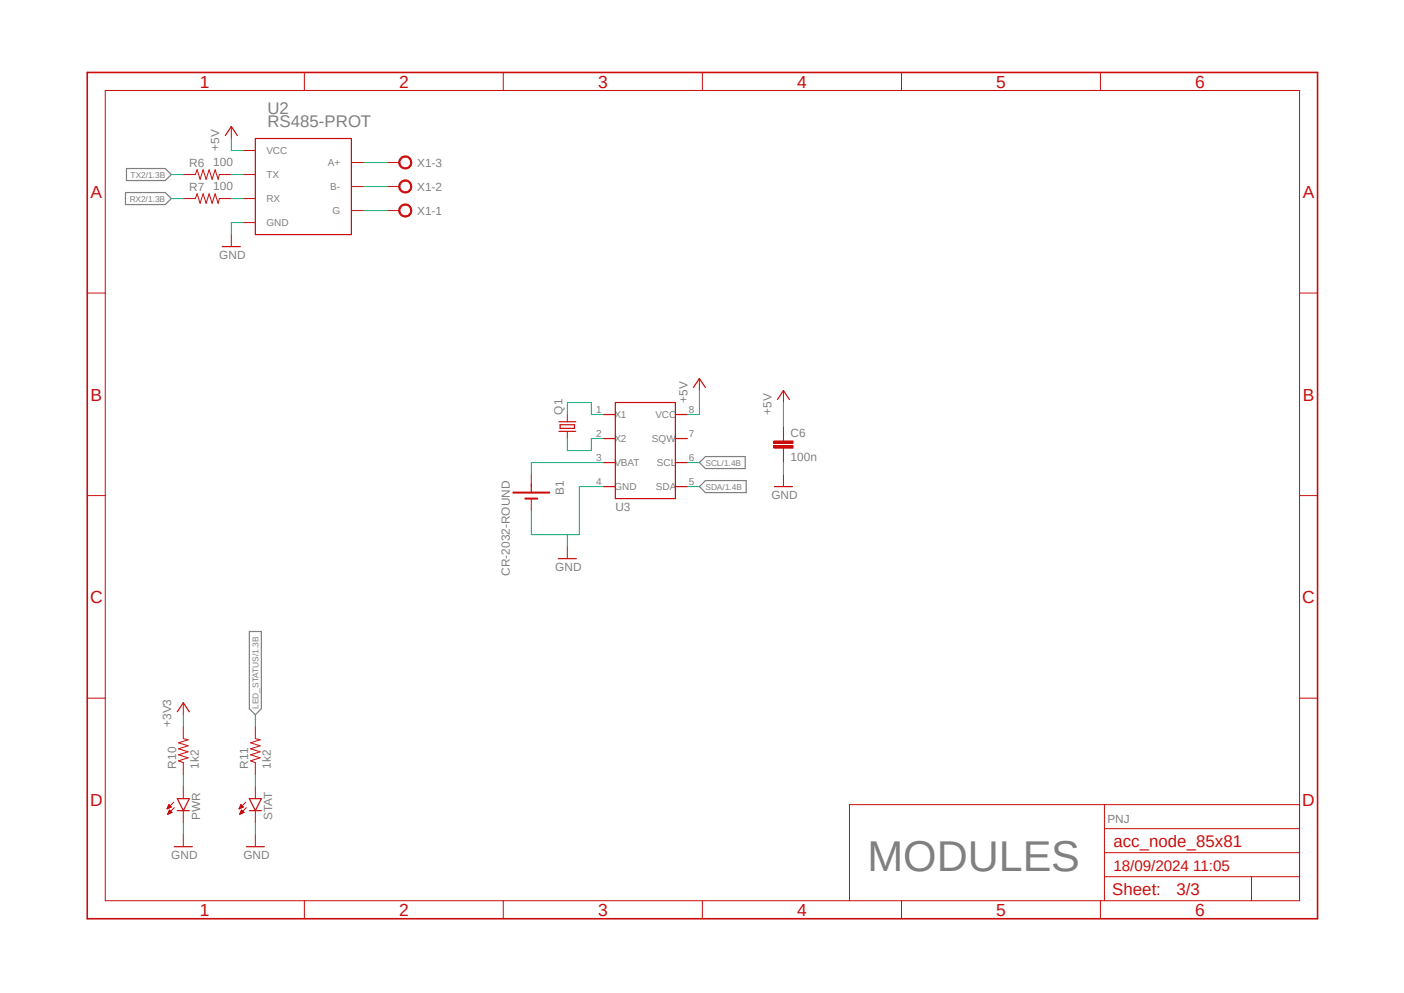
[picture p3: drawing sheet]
<svg xmlns="http://www.w3.org/2000/svg" width="297mm" height="210mm" viewBox="0 0 297 210" stroke-linecap="round" stroke-linejoin="round" font-family="sans-serif">
<path d="M17.9 15l261.2 179.9M279.1 15l-261.2 179.9" fill="none" stroke="#fff" stroke-width=".21"/>
<path d="M26.8 35.6h8.2l1.2 1.3-1.2 1.3h-8.2zM26.5 40.7h8.5l1.2 1.3-1.2 1.3h-8.5zM149.2 96.6h8.4v2.5h-8.4l-1.2-1.3zM148 102.9l1.2-1.3h8.7v2.6h-8.7zM52.7 133.6h2.6v16.3l-1.3 1.3-1.3-1.3z" fill="none" stroke="#808080" stroke-width=".25"/>
<g fill="none" stroke="#c90d0c" stroke-width=".21">
<path d="M22.3 19.1h252.6v171.4h-252.6zM64.4 15.3v3.8M106.5 15.3v3.8M148.6 15.3v3.8M190.7 15.3v3.8M232.8 15.3v3.8M38.8 36.9h2.5l.4-1 .6 2 .7-2 .6 2 .6-2 .7 2 .6-2 .6 2 .3-1h2.5M48.9 26.8v2.5M51.5 31.8h2.5M51.5 36.9h2.5M74.3 34.4h2.6M74.3 39.5h2.6"/>
<path d="M38.8 42h2.5l.4-1 .6 2 .7-2 .6 2 .6-2 .7 2 .6-2 .6 2 .3-1h2.5M48.9 49.6v2.6M51.5 42h2.5M51.5 47.1h2.5M74.3 44.5h2.6M18.5 62h3.8M274.9 62h3.8M18.5 104.8h3.8M274.9 104.8h3.8M18.5 147.7h3.8M274.9 147.7h3.8M233.6 170.2v20.3"/>
<path d="M233.6 175.3h41.3M274.9 170.2h-95.2v20.3M64.4 190.5v3.8M106.5 190.5v3.8M148.6 190.5v3.8M190.7 190.5v3.8M232.8 190.5v3.8M233.6 185.4h41.3M233.6 180.3h41.3M264.8 185.4v5.1"/>
</g>
<path d="M18.5 15.3h260.2v179h-260.2z" fill="none" stroke="#c90d0c" stroke-width=".34"/>
<path d="M47.7 28.7l1.2-1.9 1.3 1.9M54 29.3h20.3v20.3h-20.3zM47 52.2h3.8" fill="none" stroke="#c90d0c" stroke-width=".25"/>
<path d="M84.7 43.6a1.39 1.39 0 0 1 2.2 .2 1.39 1.39 0 0 1-.8 2.1 1.39 1.39 0 0 1-1.8-1.4h.3a1.15 1.15 0 0 1 1.5-1.1 1.15 1.15 0 0 1 .4 1.9 1.15 1.15 0 0 1-1.8-.4l-.1-.4h-.3z" fill-rule="evenodd" fill="#c90d0c"/>
<path d="M81.9 44.5h2.6M84.7 43.6a1.39 1.39 0 0 1 2.2 .2 1.39 1.39 0 0 1-.8 2.1 1.39 1.39 0 0 1-1.8-1.4h.3a1.15 1.15 0 0 1 1.5-1.1 1.15 1.15 0 0 1 .4 1.9 1.15 1.15 0 0 1-1.8-.4l-.1-.4h-.3z" fill="none" stroke="#c90d0c" stroke-width=".21"/>
<path d="M84.7 38.6a1.39 1.39 0 0 1 2.2 .1 1.39 1.39 0 0 1-.8 2.1 1.39 1.39 0 0 1-1.8-1.3h.3a1.15 1.15 0 0 1 1.5-1.2 1.15 1.15 0 0 1 .4 1.9 1.15 1.15 0 0 1-1.8-.4l-.1-.3h-.3z" fill-rule="evenodd" fill="#c90d0c"/>
<path d="M81.9 39.5h2.6M84.7 38.6a1.39 1.39 0 0 1 2.2 .1 1.39 1.39 0 0 1-.8 2.1 1.39 1.39 0 0 1-1.8-1.3h.3a1.15 1.15 0 0 1 1.5-1.2 1.15 1.15 0 0 1 .4 1.9 1.15 1.15 0 0 1-1.8-.4l-.1-.3h-.3z" fill="none" stroke="#c90d0c" stroke-width=".21"/>
<path d="M84.7 33.5a1.39 1.39 0 0 1 2.2 .1 1.39 1.39 0 0 1-.8 2.1 1.39 1.39 0 0 1-1.8-1.3h.3a1.15 1.15 0 0 1 1.5-1.2 1.15 1.15 0 0 1 .4 1.9 1.15 1.15 0 0 1-1.8-.3l-.1-.4h-.3z" fill-rule="evenodd" fill="#c90d0c"/>
<g fill="none" stroke="#c90d0c" stroke-width=".21">
<path d="M81.9 34.4h2.6M84.7 33.5a1.39 1.39 0 0 1 2.2 .1 1.39 1.39 0 0 1-.8 2.1 1.39 1.39 0 0 1-1.8-1.3h.3a1.15 1.15 0 0 1 1.5-1.2 1.15 1.15 0 0 1 .4 1.9 1.15 1.15 0 0 1-1.8-.3l-.1-.4h-.3zM120 87.7v1.5M120 91.2v1.6M148 80.1v2.5M165.7 92.8v.5M165.7 94.8v.5M38.8 148.6v2.6M38.8 153.7v2.5l1 .3-2 .6 2 .6-2 .7 2 .6-2 .6 2 .7-2 .6 1 .4v2.5M54 153.7v2.5l1 .3-2 .6 2 .6-2 .7 2 .6-2 .6 2 .7-2 .6 1 .4v2.5M35.3 171h.1M35.4 170.9h.2"/>
<path d="M35.4 170.9h.5M35.5 170.8h.6M35.5 172.2h.1M35.5 170.7h.7M35.5 172.1h.3M35.6 170.6h.5M35.6 172h.4M35.6 170.5h.4M35.6 171.9h.6M35.6 170.4h.3M35.6 171.8h.8M35.7 170.3h.2"/>
<path d="M35.7 170.2h.1M35.7 171.7h.6M35.7 170.2l.5 .5-.9 .4zM35.7 171.7h.5M35.7 171.6h.4M35.8 171.5h.2M35.8 171.4h.1M36.4 171.8l-.5-.5-.4 .9M36.4 171.8l-.9 .4M36.7 169.7l-1.4 1.4M36.9 170.8l-1.4 1.4M38.8 166.4v2.5"/>
<path d="M38.8 171.4v2.6M38.8 176.5v2.6M50.6 171h.1M50.6 170.9h.3M50.7 170.9h.4M50.7 170.8h.6M50.7 172.2h.1M50.8 170.7h.6M50.8 172.1h.2M50.8 170.6h.6M50.8 172h.4M50.8 170.5h.5"/>
<path d="M50.8 171.9h.6M50.9 170.4h.3M50.9 170.3h.2M50.9 171.8h.7M50.9 170.2h.1M50.9 171.7h.6M50.9 171.7h.5M51 171.6h.3M51 171.5h.2M51.1 171.4h.1M51.5 170.7l-.5-.5-.4 .9M51.5 170.7l-.9 .4"/>
<path d="M51.6 171.8l-.5-.5-.4 .9M51.6 171.8l-.9 .4M52 169.7l-1.4 1.4M52.1 170.8l-1.4 1.4M54 166.4v2.5M54 171.4v2.6M54 176.5v2.6"/>
</g>
<g fill="none" stroke="#c90d0c" stroke-width=".25">
<path d="M118.2 89.2h3.6M118.2 91.2h3.6M118.5 89.8h3v.8h-3zM127.6 87.7h2.6M127.6 92.8h2.6M127.6 97.8h2.6M130.2 85.1h12.7v20.4h-12.7zM142.9 87.7h2.5M142.9 92.8h2.5M142.9 97.8h2.5M146.7 82l1.3-1.9 1.2 1.9M127.6 102.9h2.6"/>
<path d="M142.9 102.9h2.5M37.5 150.5l1.3-1.9 1.2 1.9M36.9 179.1h3.8M37.5 168.9h2.5l-1.2 2.5zM37.5 171.4h2.5M52.1 179.1h3.8M52.7 171.4h2.6M52.7 168.9h2.6l-1.3 2.5z"/>
</g>
<path d="M163.7 94.3h4.1v.5h-4.1z" fill-rule="evenodd" fill="#c90d0c"/>
<path d="M163.7 94.3h4.1v.5h-4.1z" fill="none" stroke="#c90d0c" stroke-width=".21"/>
<path d="M163.7 93.3h4.1v.5h-4.1z" fill-rule="evenodd" fill="#c90d0c"/>
<path d="M163.7 93.3h4.1v.5h-4.1zM165.7 82.6v2.5M165.7 90.2v2.6M165.7 95.3v2.5M112.4 100.4v2.5M112.4 105.5v2.5M120 115.6v2.6M165.7 100.4v2.5" fill="none" stroke="#c90d0c" stroke-width=".21"/>
<path d="M164.5 84.5l1.2-1.9 1.3 1.9M112.4 102.4v1.8M118.1 118.2h3.8M163.8 102.9h3.8" fill="none" stroke="#c90d0c" stroke-width=".25"/>
<path d="M108.6 104.2h7.6M111.1 105.5h2.6" fill="none" stroke="#c90d0c" stroke-width=".42"/>
<g fill="none" stroke="#0dab76" stroke-width=".21">
<path d="M36.2 36.9h2.6M48.9 29.3v2.5h2.6M48.9 36.9h2.6M76.9 39.5h5M76.9 34.4h5M36.2 42h2.6M48.9 42h2.6M51.5 47.1h-2.6v2.5M76.9 44.5h5M120 87.7v-2.6h5.1v2.6h2.5M120 92.8v2.5h5.1v-2.5h2.5M127.6 97.8h-15.2v2.6"/>
<path d="M145.4 97.8h2.6M148 82.6v5.1h-2.6M165.7 85.1v5.1M165.7 97.8v2.6M120 113.1v2.5M127.6 102.9h-5v10.2h-10.2v-5.1M145.4 102.9h2.6M38.8 151.2v2.5M54 151.2v2.5M38.8 163.8v2.6M38.8 174v2.5M54 163.8v2.6"/>
<path d="M54 174v2.5"/>
</g>
<text font-size="9.1" fill="#808080" x="183.5" y="184.1">MODULES</text>
<g font-size="3.7" fill="#c90d0c">
<text x="42.3" y="18.5">1</text>
<text x="84.4" y="18.5">2</text>
<text x="126.5" y="18.5">3</text>
<text x="168.6" y="18.5">4</text>
<text x="210.7" y="18.5">5</text>
<text x="252.9" y="18.5">6</text>
<text x="19.1" y="41.9">A</text>
<text x="275.6" y="41.9">A</text>
<text x="19.1" y="84.7">B</text>
<text x="275.6" y="84.7">B</text>
<text x="19" y="127.5">C</text>
<text x="275.5" y="127.5">C</text>
<text x="19" y="170.4">D</text>
<text x="275.5" y="170.4">D</text>
<text x="42.3" y="193.7">1</text>
<text x="84.4" y="193.7">2</text>
<text x="126.5" y="193.7">3</text>
<text x="168.6" y="193.7">4</text>
<text x="210.7" y="193.7">5</text>
<text x="252.9" y="193.7">6</text>
</g>
<g font-size="3.6" fill="#808080">
<text x="56.6" y="26.8">RS485-PROT</text>
<text x="56.6" y="24.2">U2</text>
</g>
<g font-size="3.6" fill="#c90d0c">
<text x="235.5" y="179.1">acc_node_85x81</text>
<text x="235.3" y="189.4">Sheet:</text>
<text x="248.9" y="189.2">3/3</text>
</g>
<text font-size="3.2" fill="#c90d0c" x="235.5" y="184.1">18/09/2024 11:05</text>
<g font-size="2.5" fill="#808080">
<text x="40" y="35.4">R6</text>
<text x="45.1" y="35.1">100</text>
<text x="46.4" y="31.8" transform="rotate(-90 46.4 31.8)">+5V</text>
<text x="88.3" y="35.3">X1-3</text>
<text x="40" y="40.5">R7</text>
<text x="45.1" y="40.2">100</text>
<text x="88.3" y="40.3">X1-2</text>
<text x="88.3" y="45.4">X1-1</text>
<text x="46.4" y="54.7">GND</text>
<text x="119" y="87.7" transform="rotate(-90 119 87.7)">Q1</text>
<text x="145.4" y="85.1" transform="rotate(-90 145.4 85.1)">+5V</text>
<text x="163.2" y="87.7" transform="rotate(-90 163.2 87.7)">+5V</text>
<text x="167.3" y="92.4">C6</text>
<text x="167.3" y="97.5">100n</text>
<text x="119.3" y="104.7" transform="rotate(-90 119.3 104.7)">B1</text>
<text x="130.2" y="108">U3</text>
<text x="163.2" y="105.5">GND</text>
<text x="107.8" y="121.8" transform="rotate(-90 107.8 121.8)">CR-2032-ROUND</text>
<text x="117.5" y="120.7">GND</text>
<text x="36.2" y="153.7" transform="rotate(-90 36.2 153.7)">+3V3</text>
<text x="37.3" y="162.6" transform="rotate(-90 37.3 162.6)">R10</text>
<text x="42.1" y="162.6" transform="rotate(-90 42.1 162.6)">1k2</text>
<text x="52.5" y="162.6" transform="rotate(-90 52.5 162.6)">R11</text>
<text x="57.3" y="162.6" transform="rotate(-90 57.3 162.6)">1k2</text>
<text x="42.3" y="173.5" transform="rotate(-90 42.3 173.5)">PWR</text>
<text x="57.6" y="173.5" transform="rotate(-90 57.6 173.5)">STAT</text>
<text x="234.3" y="174">PNJ</text>
<text x="36.2" y="181.6">GND</text>
<text x="51.5" y="181.6">GND</text>
</g>
<g font-size="2.1" fill="#808080">
<text x="56.3" y="32.6">VCC</text>
<text x="69.3" y="35.1">A+</text>
<text x="56.3" y="37.7">TX</text>
<text x="69.8" y="40.2">B-</text>
<text x="56.3" y="42.8">RX</text>
<text x="56.3" y="47.8">GND</text>
<text x="70.3" y="45.3">G</text>
<text x="126.1" y="87.3">1</text>
<text x="130" y="88.4">X1</text>
<text x="138.6" y="88.4">VCC</text>
<text x="145.8" y="87.3">8</text>
<text x="126.1" y="92.4">2</text>
<text x="130" y="93.5">X2</text>
<text x="137.9" y="93.5">SQW</text>
<text x="145.8" y="92.4">7</text>
<text x="126.1" y="97.5">3</text>
<text x="130" y="98.6">VBAT</text>
<text x="139" y="98.6">SCL</text>
<text x="145.8" y="97.5">6</text>
<text x="126.1" y="102.6">4</text>
<text x="130" y="103.7">GND</text>
<text x="138.8" y="103.7">SDA</text>
<text x="145.8" y="102.6">5</text>
</g>
<g font-size="1.8" fill="#808080">
<text x="27.6" y="37.5">TX2/1.3B</text>
<text x="27.4" y="42.6">RX2/1.3B</text>
<text x="149.2" y="98.5">SCL/1.4B</text>
<text x="149.2" y="103.5">SDA/1.4B</text>
<text x="54.7" y="149.9" transform="rotate(-90 54.7 149.9)">LED_STATUS/1.3B</text>
</g>
</svg>
